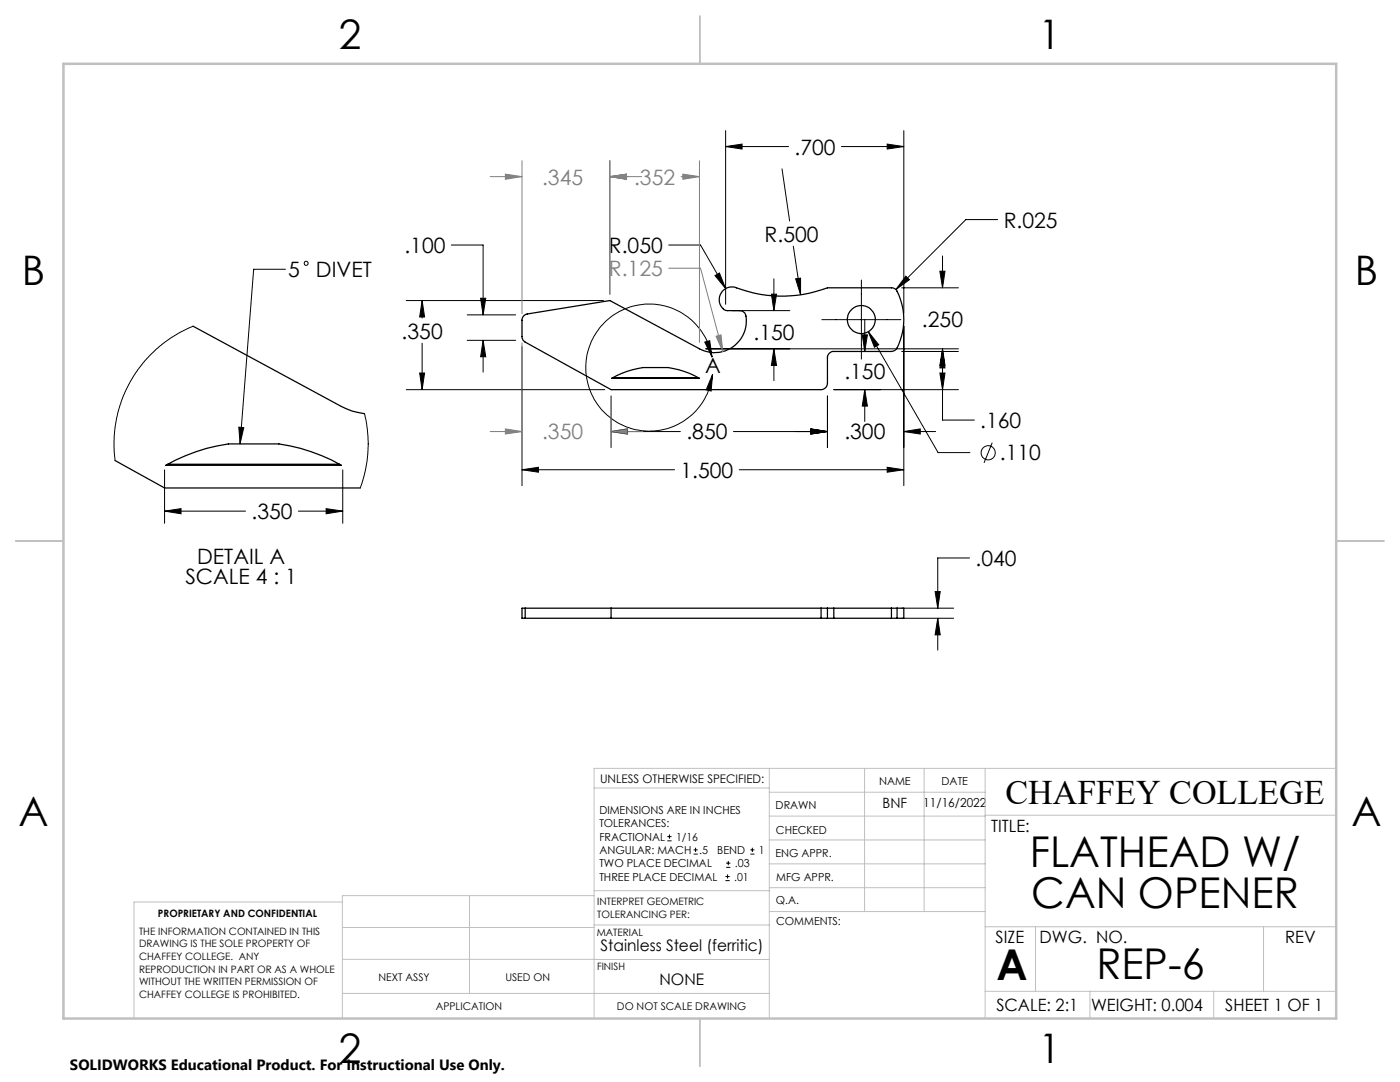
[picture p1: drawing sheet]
<svg xmlns="http://www.w3.org/2000/svg" width="279mm" height="216mm" viewBox="0 0 279 216" stroke-linecap="round" stroke-linejoin="round" font-family="sans-serif">
<g fill="none" stroke="#000" stroke-width=".25">
<path d="M38.5 65.1l29.6 16a12.7 12.7 0 0 0 4.6 1.4M104.5 63.1l.5-.4 16.7-2.7 17.9 9.6a6.3 6.3 0 0 0 6.8-.5 6.3 6.3 0 0 0 2.3-6.4l-.6-.6-2.9-.1a2.26 2.26 0 0 1-1.1-3.9 2.48 2.48 0 0 1 2.9-.7 25.6 25.6 0 0 0 18.1 0h12.8a1.18 1.18 0 0 1 1.1 .7 12.2 12.2 0 0 1-.3 11.7l-.8 .3h-11.5a1.21 1.21 0 0 0-1.3 1.3v5.1a1.33 1.33 0 0 1-1.2 1.3h-41.9l-17.2-9.5a1.29 1.29 0 0 1-.6-1.2v-3.4zM122.1 75.5l3-1.4 3.2-.8h5l2.2 .5a16.1 16.1 0 0 1 4.1 1.7zM122.2 75.4h17.2M23 91.9l9.8 5.5h39.1M33.1 92.9a35.5 35.5 0 0 1 12.5-4.3h10.1a35.6 35.6 0 0 1 12.4 4.3zM33.4 92.6h34.4M104.8 121.4h-.6v2h.6M104.8 121.4h59.1M104.8 123.4h59.1M104.8 121.4v2M122 121.4v2"/>
<path d="M163.9 121.4h1.2M163.9 123.4h1.2M163.9 121.4v2M165.1 121.4h1.3M165.1 123.4h1.3M165.1 121.4v2M166.4 121.4h11.5M166.4 123.4h11.5M166.4 121.4v2M177.9 121.4h1.1M177.9 123.4h1.1M177.9 121.4v2"/>
<path d="M179 121.4h1.4v2h-1.4M179 121.4v2"/>
<circle cx="171.9" cy="63.8" r="2.79"/>
</g>
<g fill="none" stroke="#000" stroke-width=".2">
<path d="M144.8 29.2l3.3-.4v.9zM144.8 26.1v34.6M144.8 29.2h12.6M156.1 33.7l1.5 10.4M167.9 29.2h12.5M177.1 28.8l3.3 .4-3.3 .5zM180.4 26.1v36.4M57 53.7h-6.4l-2.7 34.9M81.1 60h39.3M84.2 60l.5 3.3h-1zM84.2 60v3.5M90.1 48.9h6.3v13.9"/>
<path d="M95.9 59.5h1l-.5 3.3zM133.5 48.9h6.3l5 8.7M142.7 55l.9-.5 1.2 3.1zM154 58.7h1l-.6 3.3zM154.4 55.6v6.4M158.3 49.1l1.5 9.7M158.8 55.6l1-.1v3.3zM171.9 55.9v15.7M180 57.4h11.3M180.8 55.1l.7 .7-2.7 2zM187.6 54.1h1l-.5 3.3zM188.1 51.1v6.3"/>
<path d="M199.1 43.8h-6.3l-14 14M38.5 65.1l-2.4 1.1-1.9 1.1-3 2.4-2.7 2.7-1.4 2-1.2 1.9-1.6 3.6-1 3.5-.3 1.8-.2 2.6 .2 4.1M81.1 77.8h39.6M83.7 74.4h1l-.5 3.4zM84.2 68.5v9.3M93.2 67.9h9.7M93.2 62.8h9.7M96.4 67.9l.5 3.3h-1zM96.4 67.9v6.4M104.2 69.2v27.7M122 79v10.3M140.7 68.3l.9-.3 .5 3.3z"/>
<path d="M140.9 69.6h50.4M142.1 71.3a12.7 12.7 0 0 0-19.7-8.4 12.7 12.7 0 0 0 .7 21.4 12.7 12.7 0 0 0 19.1-9.6M142.2 74.7l-.3 3.3-1-.2zM146.1 62h11.5M154.4 69.6l.6 3.3h-1zM154.4 69.6v6.4M164 63.8h15.8M165.1 79v10.3M166.4 77.8h24.9M172.1 66.8h1l-.5 3.3zM172.6 77.8l.5 3.2h-1zM172.6 63.8v6.3"/>
<path d="M172.6 77.8v6.3M173.3 66.2l2.1 2.6-.9 .5zM173.3 66.2l13.9 24.1h6.4M180 70.1h11.3M180.4 65.1v31.8M187.6 74.4h1l-.5 3.4zM188.1 70.1l.5 3.3h-1zM188.1 69.6l.5 3.3h-1zM188.1 69.6v14.2h6.4M32.8 93.8v10.6M47.7 85.2l.9 .1-.7 3.3zM68.4 93.8v10.6"/>
<path d="M72.7 82.6l.6 2.9 .1 4.4-.5 4.2-1 3.3M104.2 93.7l3.3-.5v1zM104.2 93.7h30.4M122 86.1l3.2-.5v1zM122 86.1h13.8M146.4 86.1h18.7M147.5 93.7h32.9M161.8 85.6l3.3 .5-3.3 .5zM177.1 93.2l3.3 .5-3.3 .5zM180.4 86.1l3.3-.5v1zM180.4 86.1h6.3M198 88.3l-1.6 4.1"/>
<path d="M32.8 102l3.3-.5v1zM32.8 102h16.2M59.5 102h8.9M65.1 101.5l3.3 .5-3.3 .5zM186.6 118h1l-.5 3.4zM193.5 111.3h-6.4v10.1M180 121.4h10.3M180 123.4h10.3M187.1 123.4l.5 3.3h-1zM187.1 123.4v6.3M133.2 167.8h.8M133.2 166.9h.8"/>
<path d="M133.6 166.5v.9M138.4 170.4h.8M138.4 169.6h.8M138.8 169.2v.8M144.8 175.7h.8M144.8 174.9h.8M144.9 173.1h.9M144.9 172.2h.9M145.2 174.5v.8M145.3 171.8v.8M149.8 170.4h.8M149.8 169.6h.8"/>
<path d="M150.1 169.2v.8"/>
<circle cx="61.1" cy="52.5" r=".4"/>
<circle cx="197.2" cy="90.4" r="1.4"/>
</g>
<g fill="none" stroke="#808080" stroke-width=".2">
<path d="M97.8 35.2h6.4M100.9 34.7l3.3 .5-3.3 .6zM104.2 32.1v30.5M121.7 35.2l3.3-.5v1.1zM121.7 32.1v26.6M121.7 35.2h6.4M135.9 35.2h3.7M136.3 34.7l3.3 .5-3.3 .6zM139.6 32.1v36.2M133.5 53.5h6.3l4.5 16.7M104.2 68.4v20.9M122 79v10.3"/>
<path d="M142.9 67.1l1-.3 .4 3.4zM97.8 86.1h6.4M100.9 85.6l3.3 .5-3.3 .5zM122 86.1l3.2-.5v1zM122 86.1h6.3"/>
</g>
<g fill="none" stroke="#c0c0c0" stroke-width=".2">
<path d="M118.6 157.2h34.9M153.5 153.3v49.9M153.5 158.1h43.1M172.5 153.3v28.6M184.4 153.3v28.6M196.6 153.3v49.9M266.7 153.3h-148.1v49.9M68.3 180h-41.6v23.2M93.7 178.7v19.5M118.6 178.7h-50.3v24.5M118.6 177.7h35M153.5 167.6h43.1"/>
<path d="M153.5 162.8h43.1M153.5 172.4h43.1M153.5 177.1h43.1M196.6 162.7h70.1M68.3 198.2h85.2M68.3 191.4l85.2 .1M68.3 185.1h50.3M118.6 184.6h35M153.6 181.9h43M196.6 197.8h70.1M196.6 184.9h70.1M206.7 184.9v12.9"/>
<path d="M217.5 197.8v5.4M242.2 197.8v5.4M252.2 184.9v12.9"/>
</g>
<path d="M139.7 3.2v9.5M3.1 107.9h9.6M266.7 107.9h9.5M139.7 203.2v9.6" fill="none" stroke="#c0c0c0" stroke-width=".25"/>
<path d="M12.7 12.7h254v190.5h-254z" fill="none" stroke="#c0c0c0" stroke-width=".5"/>
<g fill="#000">
<path d="M96.4 67.9l.5 3.3h-1zM95.9 59.5h1l-.5 3.3zM144.8 29.2l3.3-.4v.9zM177.1 28.8l3.3 .4-3.3 .5zM177.1 93.2l3.3 .5-3.3 .5zM104.2 93.7l3.3-.5v1zM188.1 70.1l.5 3.3h-1zM187.6 54.1h1l-.5 3.3zM172.6 77.8l.5 3.2h-1zM172.1 66.8h1l-.5 3.3zM83.7 74.4h1l-.5 3.4zM84.2 60l.5 3.3h-1zM188.1 69.6l.5 3.3h-1zM187.6 74.4h1l-.5 3.4zM180.4 86.1l3.3-.5v1zM161.8 85.6l3.3 .5-3.3 .5zM161.8 85.6l3.3 .5-3.3 .5zM122 86.1l3.2-.5v1zM154.4 69.6l.6 3.3h-1zM154 58.7h1l-.6 3.3zM142.7 55l2.1 2.6-1.2-3.1zM158.8 55.6l1 3.2v-3.3zM173.3 66.2l1.2 3.1 .9-.5zM180.8 55.1l-2 2.7 2.7-2zM186.6 118h1l-.5 3.4zM187.1 123.4l.5 3.3h-1zM65.1 101.5l3.3 .5-3.3 .5zM32.8 102l3.3-.5v1z"/>
<path d="M140.7 68.3l.9-.3 .5 3.3zM142.2 74.7l-.3 3.3-1-.2zM47.7 85.2l.9 .1-.7 3.3z"/>
</g>
<path d="M100.9 85.6l3.3 .5-3.3 .5zM122 86.1l3.2-.5v1zM100.9 34.7l3.3 .5-3.3 .6zM121.7 35.2l3.3-.5v1.1zM121.7 35.2l3.3-.5v1.1zM136.3 34.7l3.3 .5-3.3 .6zM142.9 67.1l1.4 3.1-.4-3.4z" fill="#808080"/>
<g font-size="8.5">
<text x="205.5" y="173">FLATHEAD W/</text>
<text x="205.8" y="181.1">CAN OPENER</text>
<text x="198.9" y="195.5">A</text>
<text x="218.8" y="195.4">REP-6</text>
</g>
<g font-size="8.1">
<text x="67.6" y="9.7">2</text>
<text x="207.3" y="9.7">1</text>
<text x="4.4" y="57">B</text>
<text x="270.4" y="57">B</text>
<text x="3.7" y="164.9">A</text>
<text x="269.7" y="164.9">A</text>
<text x="67.6" y="212.2">2</text>
<text x="207.3" y="212.2">1</text>
</g>
<text font-size="6.9" x="200.6" y="160.4">CHAFFEY COLLEGE</text>
<g font-size="4.2">
<text x="158.6" y="30.8">.700</text>
<text x="200.3" y="45.4">R.025</text>
<text x="80.7" y="50.5">.100</text>
<text x="121.5" y="50.5">R.050</text>
<text x="152.6" y="48.2">R.500</text>
<text x="57.5" y="55.3">5</text>
<text x="63.1" y="55.3">DIVET</text>
<text x="184" y="65.3">.250</text>
<text x="80.2" y="67.6">.350</text>
<text x="150.4" y="67.8">.150</text>
<text x="140.7" y="74.5">A</text>
<text x="168.5" y="75.6">.150</text>
<text x="137" y="87.7">.850</text>
<text x="168.5" y="87.7">.300</text>
<text x="195.6" y="85.4">.160</text>
<text x="135.8" y="95.3">1.500</text>
<text x="199.6" y="91.9">.110</text>
<text x="50.2" y="103.6">.350</text>
<text x="39.3" y="112.4">DETAIL A</text>
<text x="194.7" y="112.9">.040</text>
<text x="37" y="116.6">SCALE 4 : 1</text>
</g>
<g font-size="4.2" fill="#808080">
<text x="108.2" y="36.8">.345</text>
<text x="126.5" y="36.8">.352</text>
<text x="121.5" y="55.1">R.125</text>
<text x="108.2" y="87.7">.350</text>
</g>
<g font-size="3.4">
<text x="197.8" y="166">TITLE:</text>
<text x="198.7" y="188.1">SIZE</text>
<text x="207.5" y="188.1">DWG. NO.</text>
<text x="256.5" y="188.2">REV</text>
<text x="198.8" y="201.7">SCALE: 2:1</text>
<text x="217.7" y="201.8">WEIGHT: 0.004</text>
<text x="244.5" y="201.7">SHEET 1 OF 1</text>
</g>
<g font-size="3.2">
<text x="119.9" y="189.8">Stainless Steel (ferritic)</text>
<text x="131.6" y="196.6">NONE</text>
</g>
<text font-size="3" x="14" y="213.5">SOLIDWORKS Educational Product. For Instructional Use Only.</text>
<text font-size="2.8" x="176.1" y="161.2">BNF</text>
<text font-size="2.5" x="184.3" y="161">11/16/2022</text>
<text font-size="2.4" x="119.8" y="156.2">UNLESS OTHERWISE SPECIFIED:</text>
<g font-size="2.2">
<text x="154.8" y="161.4">DRAWN</text>
<text x="175.4" y="156.6">NAME</text>
<text x="187.9" y="156.7">DATE</text>
<text x="119.6" y="162.4">DIMENSIONS ARE IN INCHES</text>
<text x="119.6" y="165.1">TOLERANCES:</text>
<text x="119.6" y="167.8">FRACTIONAL</text>
<text x="134.9" y="167.8">1/16</text>
<text x="154.9" y="166.3">CHECKED</text>
<text x="119.6" y="170.4">ANGULAR: MACH</text>
<text x="119.6" y="173.1">TWO PLACE DECIMAL</text>
<text x="139.6" y="170.4">.5</text>
<text x="143.1" y="170.4">BEND</text>
<text x="146.7" y="173.1">.03</text>
<text x="151.5" y="170.4">1</text>
<text x="154.8" y="171">ENG APPR.</text>
<text x="119.6" y="175.7">THREE PLACE DECIMAL</text>
<text x="146.5" y="175.7">.01</text>
<text x="154.9" y="175.7">MFG APPR.</text>
<text x="154.9" y="180.4">Q.A.</text>
<text x="154.9" y="184.6">COMMENTS:</text>
</g>
<g font-size="2.1">
<text x="75.5" y="195.7">NEXT ASSY</text>
<text x="100.9" y="195.7">USED ON</text>
<text x="86.9" y="201.5">APPLICATION</text>
<text x="123.1" y="201.6">DO NOT SCALE DRAWING</text>
</g>
<g font-size="2">
<text x="31.5" y="182.9">PROPRIETARY AND CONFIDENTIAL</text>
<text x="119.2" y="180.6">INTERPRET GEOMETRIC</text>
<text x="119.2" y="183.1">TOLERANCING PER:</text>
<text x="27.8" y="186.5">THE INFORMATION CONTAINED IN THIS</text>
<text x="27.8" y="189">DRAWING IS THE SOLE PROPERTY OF</text>
<text x="27.8" y="191.6">CHAFFEY COLLEGE. ANY</text>
<text x="119.1" y="186.7">MATERIAL</text>
<text x="27.8" y="194.1">REPRODUCTION IN PART OR AS A WHOLE</text>
<text x="27.8" y="196.6">WITHOUT THE WRITTEN PERMISSION OF</text>
<text x="119.1" y="193.5">FINISH</text>
<text x="27.8" y="199.1">CHAFFEY COLLEGE IS PROHIBITED.</text>
</g>
</svg>
